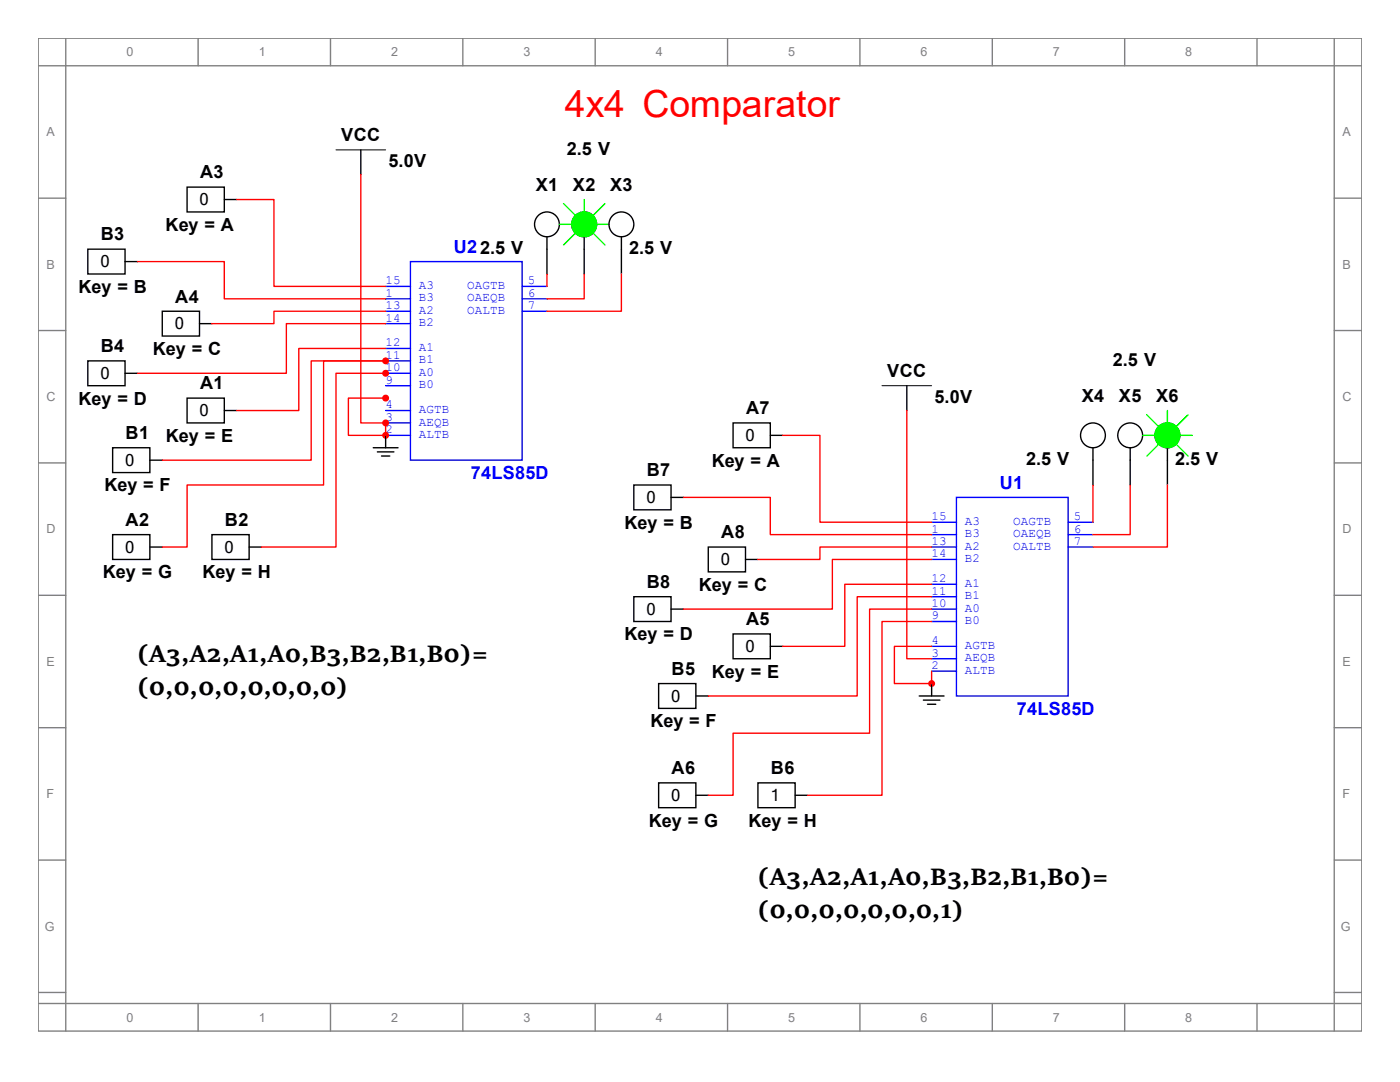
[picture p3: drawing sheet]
<svg xmlns="http://www.w3.org/2000/svg" width="279mm" height="216mm" viewBox="0 0 279 216" stroke-linecap="round" stroke-linejoin="round" font-family="sans-serif">
<g fill="none" stroke="#808080" stroke-width=".28">
<path d="M7.6 7.6h264.2v198.1h-264.2zM7.6 13.1h264.2M13.1 7.6v198.1M39.5 7.6v5.5M66 7.6v5.5M92.4 7.6v5.5M118.8 7.6v5.5M145.2 7.6v5.5M171.6 7.6v5.5M198 7.6v5.5M224.5 7.6v5.5M250.9 7.6v5.5"/>
<path d="M266.3 7.6v198.1M7.6 39.5h5.5M266.3 39.5h5.5M7.6 66h5.5M266.3 66h5.5M7.6 92.4h5.5M266.3 92.4h5.5M7.6 118.8h5.5M266.3 118.8h5.5M7.6 145.2h5.5M266.3 145.2h5.5M7.6 171.6h5.5"/>
<path d="M266.3 171.6h5.5M7.6 198h5.5M266.3 198h5.5M7.6 200.2h264.2M39.5 200.2v5.5M66 200.2v5.5M92.4 200.2v5.5M118.8 200.2v5.5M145.2 200.2v5.5M171.6 200.2v5.5M198 200.2v5.5M224.5 200.2v5.5"/>
<path d="M250.9 200.2v5.5"/>
</g>
<path d="M81.9 52.2h22.3v39.6h-22.3z" fill="none" stroke="#00f" stroke-width=".28"/>
<path d="M77 62.1h4.9" fill="none" stroke="#00f" stroke-width=".28"/>
<path d="M77 64.6h4.9" fill="none" stroke="#00f" stroke-width=".28"/>
<path d="M77 69.5h4.9" fill="none" stroke="#00f" stroke-width=".28"/>
<path d="M77 72h4.9" fill="none" stroke="#00f" stroke-width=".28"/>
<path d="M104.2 57.1h5" fill="none" stroke="#00f" stroke-width=".28"/>
<path d="M77 74.5h4.9" fill="none" stroke="#00f" stroke-width=".28"/>
<path d="M77 77h4.9" fill="none" stroke="#00f" stroke-width=".28"/>
<path d="M77 57.1h4.9" fill="none" stroke="#00f" stroke-width=".28"/>
<path d="M77 59.6h4.9" fill="none" stroke="#00f" stroke-width=".28"/>
<path d="M104.2 59.6h5" fill="none" stroke="#00f" stroke-width=".28"/>
<path d="M104.2 62.1h5" fill="none" stroke="#00f" stroke-width=".28"/>
<path d="M77 84.4h4.9" fill="none" stroke="#00f" stroke-width=".28"/>
<path d="M77 86.9h4.9" fill="none" stroke="#00f" stroke-width=".28"/>
<path d="M77 81.9h4.9M190.9 99.3h22.3v39.6h-22.3z" fill="none" stroke="#00f" stroke-width=".28"/>
<g fill="none" stroke="#000" stroke-width=".28">
<path d="M37.3 37.3h7.5v5h-7.5zM44.8 39.8h2.4M72 29.9v5M17.5 49.7h7.5v5h-7.5zM25 52.2h2.4M109.2 47.2v7.5M116.6 47.2v7.5M124 47.2v7.5M17.5 72h7.5v5h-7.5zM25 74.5h2.4M32.4 62.1h7.4v5h-7.4zM37.3 79.4h7.5v5h-7.5z"/>
<path d="M39.8 64.6h2.5M22.5 89.3h7.4v5h-7.4zM29.9 91.8h2.5M44.8 81.9h2.4M74.5 89.3h4.9M75.3 90.2h3.3M76.1 91h1.7M77 86.9v2.4M22.5 106.7h7.4v4.9h-7.4zM29.9 109.2h2.5M42.3 106.7h7.4v4.9h-7.4zM49.7 109.2h2.5"/>
<circle cx="109.2" cy="44.8" r="2.48"/>
<circle cx="116.6" cy="44.8" r="2.48"/>
<circle cx="124" cy="44.8" r="2.48"/>
</g>
<path d="M116.6 39.8v2.5M111.6 44.8h2.5M112.5 40.6l2.4 2.5M114.9 46.4l-2.4 2.5M118.2 46.4l2.5 2.5M119.1 44.8h2.4M120.7 40.6l-2.5 2.5" fill="none" stroke="#0f0" stroke-width=".28"/>
<circle cx="116.6" cy="44.8" r="2.48" fill="#0f0" stroke="#0f0" stroke-width=".28"/>
<circle cx="77" cy="86.9" r=".55" fill="#f00" stroke="#f00" stroke-width=".28"/>
<path d="M67.1 29.9h9.9" fill="none" stroke="#000" stroke-width=".2"/>
<g fill="none" stroke="#f00" stroke-width=".28">
<path d="M47.2 39.8h7.5v17.3h22.3M72 34.9v49.5h5v2.5M27.4 52.2h17.4v7.4h32.2M109.2 54.7v2.4M116.6 54.7v4.9h-7.4M124 54.7v7.4h-14.8M77 69.5h-17.4v12.4h-12.4M77 74.5h-9.9v34.7h-14.9M77 79.4h-7.5v7.5h7.5M77 64.6h-19.9v9.9h-29.7M77 62.1h-22.3v2.5h-12.4M32.4 91.8h29.7v-19.8h14.9h-12.4v24.8h-27.3v12.4h-4.9"/>
<path d="M77 86.9h.1"/>
</g>
<path d="M185.9 109.2h5" fill="none" stroke="#00f" stroke-width=".28"/>
<path d="M185.9 111.6h5" fill="none" stroke="#00f" stroke-width=".28"/>
<path d="M185.9 116.6h5" fill="none" stroke="#00f" stroke-width=".28"/>
<path d="M185.9 119.1h5" fill="none" stroke="#00f" stroke-width=".28"/>
<path d="M213.2 104.2h4.9" fill="none" stroke="#00f" stroke-width=".28"/>
<path d="M185.9 121.5h5" fill="none" stroke="#00f" stroke-width=".28"/>
<path d="M185.9 124h5" fill="none" stroke="#00f" stroke-width=".28"/>
<path d="M185.9 104.2h5" fill="none" stroke="#00f" stroke-width=".28"/>
<path d="M185.9 106.7h5" fill="none" stroke="#00f" stroke-width=".28"/>
<path d="M213.2 106.7h4.9" fill="none" stroke="#00f" stroke-width=".28"/>
<path d="M213.2 109.2h4.9" fill="none" stroke="#00f" stroke-width=".28"/>
<path d="M185.9 131.4h5" fill="none" stroke="#00f" stroke-width=".28"/>
<path d="M185.9 133.9h5" fill="none" stroke="#00f" stroke-width=".28"/>
<path d="M185.9 129h5" fill="none" stroke="#00f" stroke-width=".28"/>
<g fill="none" stroke="#000" stroke-width=".28">
<path d="M181 77v4.9M126.5 96.8h7.4v4.9h-7.4zM133.9 99.3h2.5M146.3 84.4h7.4v4.9h-7.4zM153.7 86.9h2.5M218.1 89.3v7.5M225.6 89.3v7.5M233 89.3v7.5M126.5 119.1h7.4v4.9h-7.4zM141.4 109.2h7.4v4.9h-7.4zM148.8 111.6h2.5M131.4 136.4h7.5v5h-7.5z"/>
<path d="M133.9 121.5h2.5M138.9 138.9h2.5M146.3 126.5h7.4v4.9h-7.4zM153.7 129h2.5M183.5 138.9h4.9M184.3 139.7h3.3M185.9 136.4v2.5M131.4 156.2h7.5v5h-7.5zM138.9 158.7h2.5M151.3 156.2h7.4v5h-7.4zM158.7 158.7h2.5M185.1 140.5h1.7"/>
<circle cx="218.1" cy="86.9" r="2.48"/>
<circle cx="225.6" cy="86.9" r="2.48"/>
<circle cx="233" cy="86.9" r="2.48"/>
</g>
<path d="M228 86.9h2.5M228.9 82.7l2.4 2.5M231.3 88.5l-2.4 2.5M233 81.9v2.5M234.6 88.5l2.5 2.5M235.5 86.9h2.4M237.1 82.7l-2.5 2.5" fill="none" stroke="#0f0" stroke-width=".28"/>
<circle cx="233" cy="86.9" r="2.48" fill="#0f0" stroke="#0f0" stroke-width=".28"/>
<g fill="#f00" stroke="#f00" stroke-width=".28">
<circle cx="185.9" cy="136.4" r=".55"/>
<circle cx="77" cy="72" r=".55"/>
<circle cx="77" cy="74.5" r=".55"/>
<circle cx="77" cy="79.4" r=".55"/>
<circle cx="77" cy="84.4" r=".55"/>
</g>
<path d="M176 77h9.9" fill="none" stroke="#000" stroke-width=".2"/>
<g fill="none" stroke="#f00" stroke-width=".28">
<path d="M136.4 99.3h17.3v7.4h32.2M156.2 86.9h7.4v17.3h22.3M181 81.9v49.5h4.9M218.1 96.8v7.4M225.6 96.8v9.9h-7.5M233 96.8v12.4h-14.9M185.9 116.6h-17.3v12.4h-12.4M185.9 119.1h-14.8v19.8h-29.7M185.9 111.6h-19.8v9.9h-29.7M185.9 109.2h-22.3v2.4h-12.3M185.9 136.4h.1M185.9 121.5h-12.4v24.8h-27.2v12.4h-4.9"/>
<path d="M185.9 124h-9.9v34.7h-14.8M185.9 129h-7.4v7.4h7.4M185.9 133.9v2.5"/>
</g>
<text font-size="7.5" fill="#f00" x="112.7" y="23.4">4x4 Comparator</text>
<g font-size="5.2">
<text x="27.4" y="132.1">(A3,A2,A1,A0,B3,B2,B1,B0)=</text>
<text x="27.4" y="138.6">(0,0,0,0,0,0,0,0)</text>
<text x="151.3" y="176.7">(A3,A2,A1,A0,B3,B2,B1,B0)=</text>
<text x="151.3" y="183.2">(0,0,0,0,0,0,0,1)</text>
</g>
<g font-size="3.6">
<text x="68.1" y="28.2">VCC</text>
<text x="39.9" y="35.6">A3</text>
<text x="77.5" y="33.4">5.0V</text>
<text x="113.2" y="30.9">2.5 V</text>
<text x="106.9" y="38.1">X1</text>
<text x="114.3" y="38.1">X2</text>
<text x="121.8" y="38.1">X3</text>
<text x="20.1" y="48">B3</text>
<text x="33.1" y="46.1">Key = A</text>
<text x="125.6" y="50.7">2.5 V</text>
<text x="15.7" y="58.4">Key = B</text>
<text x="35" y="60.4">A4</text>
<text x="20.1" y="70.3">B4</text>
<text x="30.5" y="70.8">Key = C</text>
<text x="39.9" y="77.7">A1</text>
<text x="177.1" y="75.2">VCC</text>
<text x="222.1" y="73">2.5 V</text>
<text x="15.7" y="80.7">Key = D</text>
<text x="148.9" y="82.6">A7</text>
<text x="186.5" y="80.4">5.0V</text>
<text x="215.9" y="80.2">X4</text>
<text x="223.3" y="80.2">X5</text>
<text x="230.8" y="80.2">X6</text>
<text x="25.1" y="87.6">B1</text>
<text x="33.1" y="88.1">Key = E</text>
<text x="129.1" y="95">B7</text>
<text x="142" y="93.1">Key = A</text>
<text x="204.8" y="92.8">2.5 V</text>
<text x="234.5" y="92.8">2.5 V</text>
<text x="20.8" y="98">Key = F</text>
<text x="25.1" y="104.9">A2</text>
<text x="44.9" y="104.9">B2</text>
<text x="124.6" y="105.5">Key = B</text>
<text x="143.9" y="107.4">A8</text>
<text x="20.5" y="115.4">Key = G</text>
<text x="40.4" y="115.4">Key = H</text>
<text x="129.1" y="117.3">B8</text>
<text x="139.5" y="117.9">Key = C</text>
<text x="148.9" y="124.8">A5</text>
<text x="124.6" y="127.8">Key = D</text>
<text x="134" y="134.7">B5</text>
<text x="142.1" y="135.2">Key = E</text>
<text x="129.8" y="145.1">Key = F</text>
<text x="134" y="154.5">A6</text>
<text x="153.8" y="154.5">B6</text>
<text x="129.5" y="164.9">Key = G</text>
<text x="149.4" y="164.9">Key = H</text>
</g>
<g font-size="3.6" fill="#00f">
<text x="90.6" y="50.5">U22.5 V</text>
<text x="93.9" y="95.6">74LS85D</text>
<text x="199.5" y="97.5">U1</text>
<text x="202.9" y="142.6">74LS85D</text>
</g>
<g font-size="3.3">
<text x="39.8" y="40.9">0</text>
<text x="20" y="53.3">0</text>
<text x="34.9" y="65.7">0</text>
<text x="20" y="75.6">0</text>
<text x="39.8" y="83">0</text>
<text x="148.8" y="88">0</text>
<text x="25" y="92.9">0</text>
<text x="129" y="100.4">0</text>
<text x="25" y="110.3">0</text>
<text x="44.8" y="110.3">0</text>
<text x="143.8" y="112.7">0</text>
<text x="129" y="122.6">0</text>
<text x="148.8" y="130.1">0</text>
<text x="133.9" y="140">0</text>
<text x="133.9" y="159.8">0</text>
<text x="153.8" y="159.8">1</text>
</g>
<g font-size="2.5" fill="#808080">
<text x="25.2" y="11.2">0</text>
<text x="51.6" y="11.2">1</text>
<text x="78.1" y="11.2">2</text>
<text x="104.5" y="11.2">3</text>
<text x="130.9" y="11.2">4</text>
<text x="157.3" y="11.2">5</text>
<text x="183.7" y="11.2">6</text>
<text x="210.1" y="11.2">7</text>
<text x="236.6" y="11.2">8</text>
<text x="9.3" y="27.2">A</text>
<text x="267.9" y="27.2">A</text>
<text x="9.3" y="53.6">B</text>
<text x="267.9" y="53.6">B</text>
<text x="9.3" y="80">C</text>
<text x="267.9" y="80">C</text>
<text x="9.3" y="106.4">D</text>
<text x="267.9" y="106.4">D</text>
<text x="9.3" y="132.8">E</text>
<text x="267.9" y="132.8">E</text>
<text x="9.3" y="159.3">F</text>
<text x="267.9" y="159.3">F</text>
<text x="8.9" y="185.7">G</text>
<text x="267.6" y="185.7">G</text>
<text x="25.2" y="203.8">0</text>
<text x="51.6" y="203.8">1</text>
<text x="78.1" y="203.8">2</text>
<text x="104.5" y="203.8">3</text>
<text x="130.9" y="203.8">4</text>
<text x="157.3" y="203.8">5</text>
<text x="183.7" y="203.8">6</text>
<text x="210.1" y="203.8">7</text>
<text x="236.6" y="203.8">8</text>
</g>
<g font-size="2.5" fill="#00f">
<text x="77" y="56.7">15</text>
<text x="77" y="59.2">1</text>
<text x="83.6" y="57.7">A3</text>
<text x="93.3" y="57.7">OAGTB</text>
<text x="105.3" y="56.7">5</text>
<text x="105.3" y="59.2">6</text>
<text x="77" y="61.7">13</text>
<text x="77" y="64.2">14</text>
<text x="83.6" y="62.6">A2</text>
<text x="83.6" y="65.1">B2</text>
<text x="83.6" y="60.2">B3</text>
<text x="93.3" y="60.2">OAEQB</text>
<text x="93.3" y="62.6">OALTB</text>
<text x="105.3" y="61.7">7</text>
<text x="77" y="69.1">12</text>
<text x="77" y="71.6">11</text>
<text x="83.6" y="70.1">A1</text>
<text x="77" y="74.1">10</text>
<text x="77" y="76.5">9</text>
<text x="83.6" y="72.5">B1</text>
<text x="83.6" y="75">A0</text>
<text x="83.6" y="77.5">B0</text>
<text x="77" y="84">3</text>
<text x="77" y="81.5">4</text>
<text x="83.6" y="82.4">AGTB</text>
<text x="77" y="86.4">2</text>
<text x="83.6" y="84.9">AEQB</text>
<text x="83.6" y="87.4">ALTB</text>
<text x="185.9" y="103.8">15</text>
<text x="185.9" y="106.3">1</text>
<text x="192.5" y="104.7">A3</text>
<text x="192.5" y="107.2">B3</text>
<text x="202.2" y="104.7">OAGTB</text>
<text x="202.2" y="107.2">OAEQB</text>
<text x="214.3" y="103.8">5</text>
<text x="214.3" y="106.3">6</text>
<text x="185.9" y="108.8">13</text>
<text x="185.9" y="111.2">14</text>
<text x="192.5" y="109.7">A2</text>
<text x="192.5" y="112.1">B2</text>
<text x="202.2" y="109.7">OALTB</text>
<text x="214.3" y="108.8">7</text>
<text x="185.9" y="116.2">12</text>
<text x="185.9" y="118.7">11</text>
<text x="192.5" y="117.1">A1</text>
<text x="192.5" y="119.6">B1</text>
<text x="185.9" y="121.1">10</text>
<text x="185.9" y="123.6">9</text>
<text x="192.5" y="122">A0</text>
<text x="192.5" y="124.5">B0</text>
<text x="185.9" y="131">3</text>
<text x="185.9" y="128.6">4</text>
<text x="192.5" y="132">AEQB</text>
<text x="192.5" y="129.5">AGTB</text>
<text x="185.9" y="133.5">2</text>
<text x="192.5" y="134.5">ALTB</text>
</g>
</svg>
